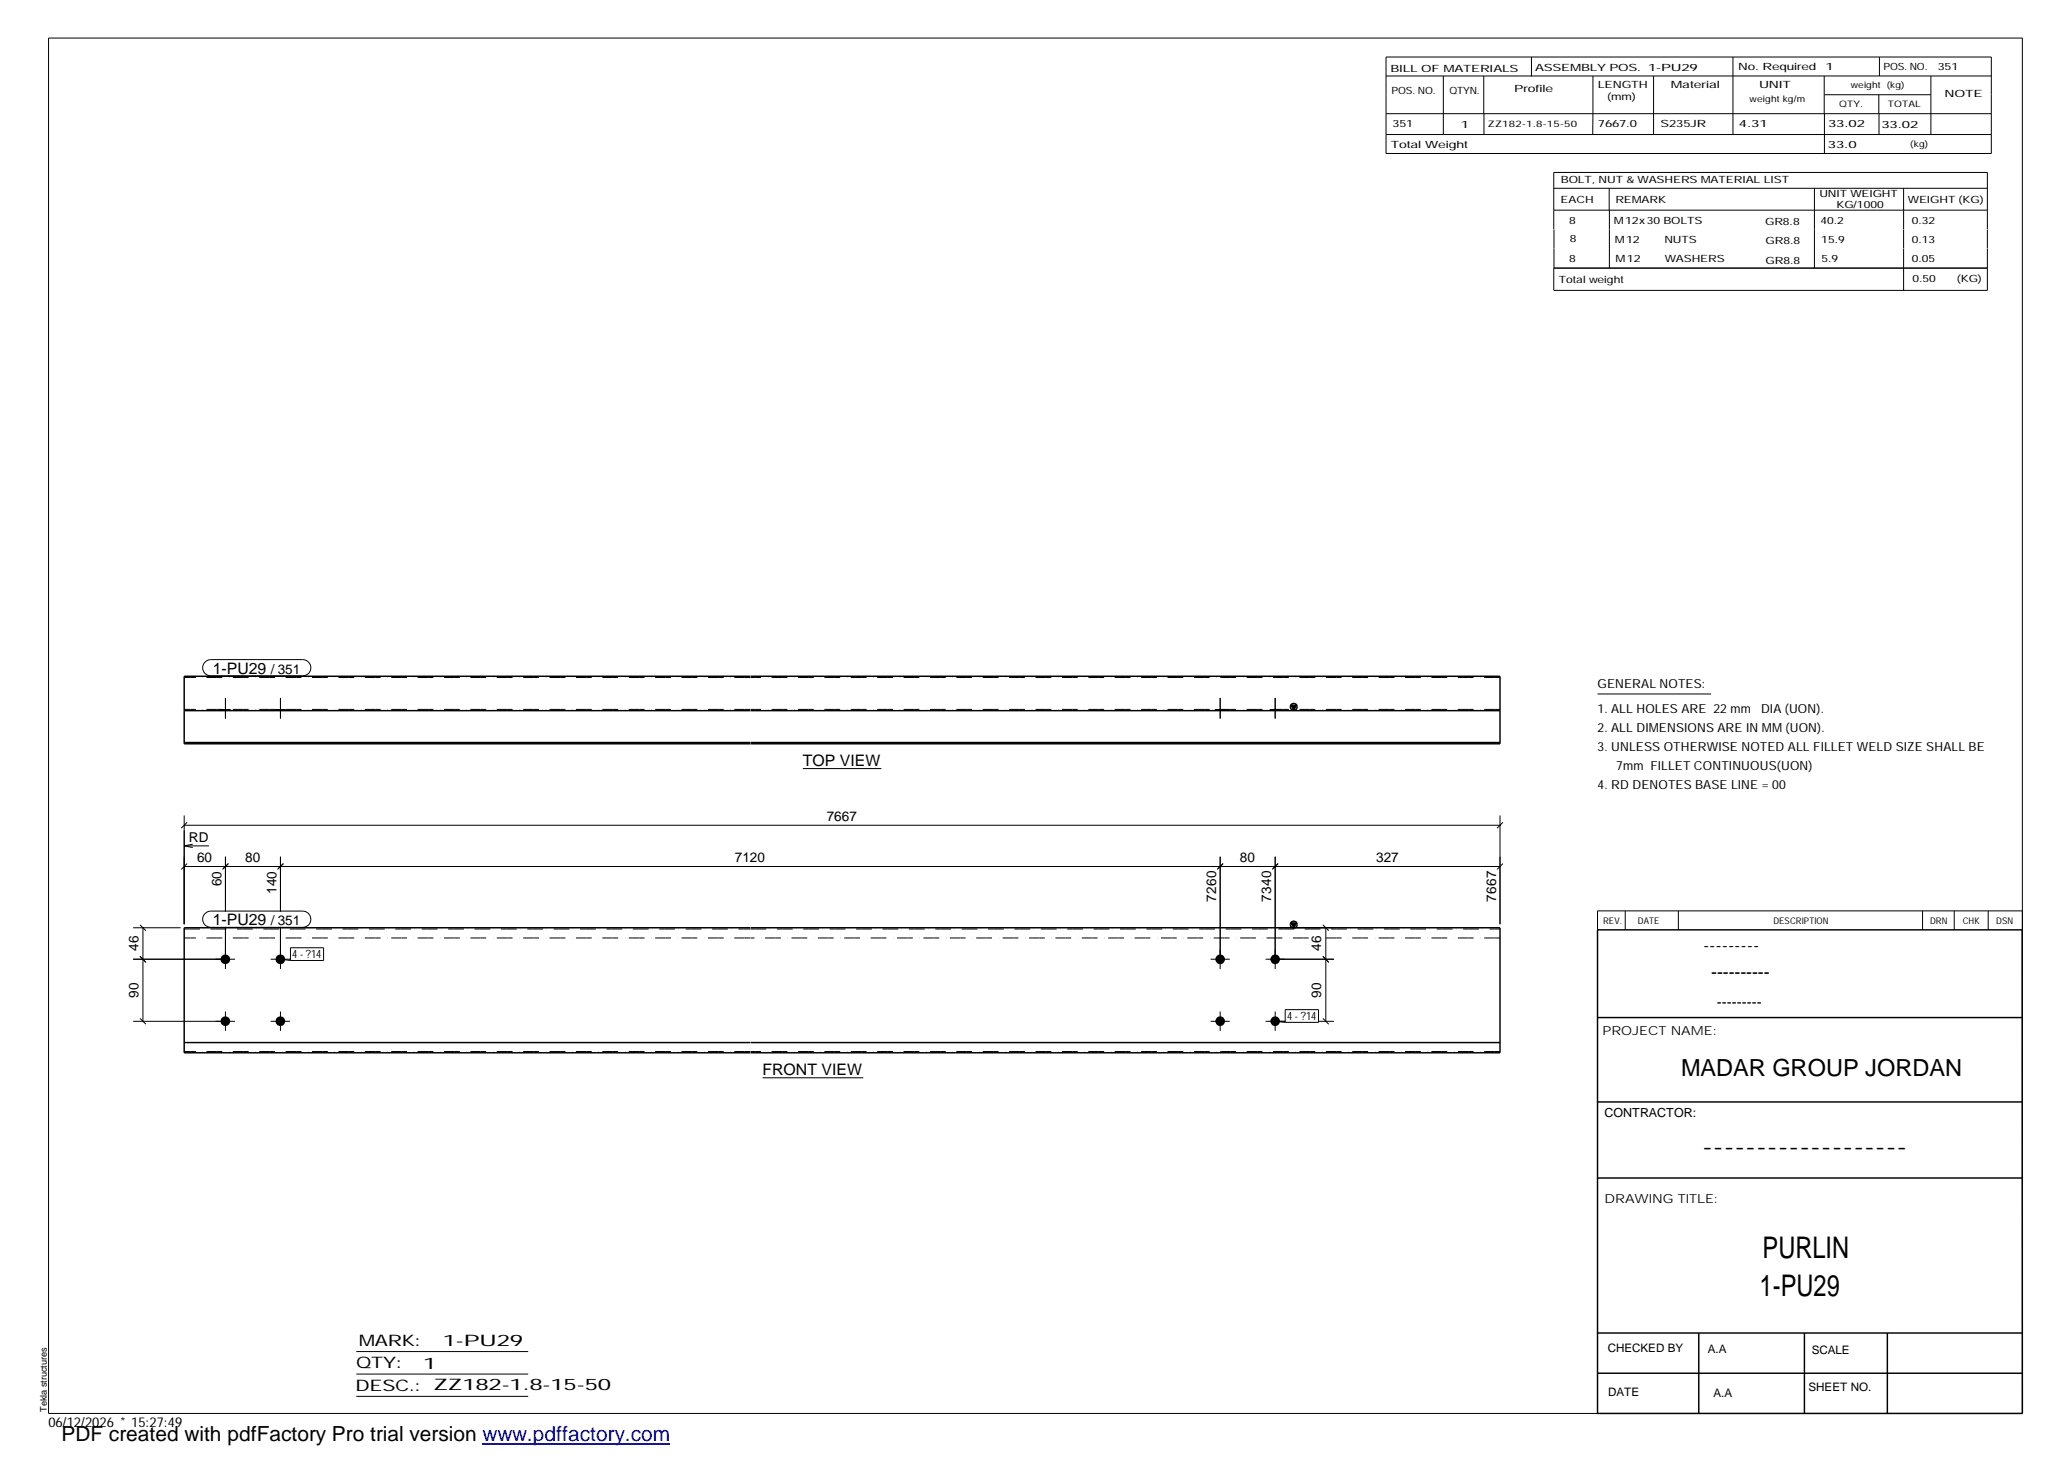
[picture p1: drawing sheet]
<svg xmlns="http://www.w3.org/2000/svg" width="420mm" height="297mm" viewBox="0 0 420 297" stroke-linecap="round" stroke-linejoin="round" font-family="sans-serif">
<g fill="#000">
<path d="M262.3 143.3h1.1l-.6 1zM262.3 187.5h1.1l-.6 1z"/>
<path d="M44.8 144.1h2v.3h-2z" fill-rule="evenodd"/>
<path d="M44.8 144.1h2v.3h-2z" fill-rule="evenodd"/>
<path d="M56 144.1h2v.3h-2z" fill-rule="evenodd"/>
<path d="M56 144.1h2v.3h-2z" fill-rule="evenodd"/>
<path d="M246.9 144.1h2v.3h-2z" fill-rule="evenodd"/>
<path d="M246.9 144.1h2v.3h-2z" fill-rule="evenodd"/>
<path d="M258.1 144.1h2v.3h-2z" fill-rule="evenodd"/>
<path d="M258.1 144.1h2v.3h-2z" fill-rule="evenodd"/>
<circle cx="45.8" cy="194.9" r=".98"/>
<circle cx="57" cy="194.9" r=".98"/>
<circle cx="247.9" cy="194.9" r=".97"/>
<circle cx="259.1" cy="194.9" r=".97"/>
<circle cx="45.8" cy="207.5" r=".98"/>
<circle cx="57" cy="207.5" r=".98"/>
<circle cx="247.9" cy="207.5" r=".97"/>
<circle cx="259.1" cy="207.5" r=".97"/>
</g>
<g fill="none" stroke="#000" stroke-width=".2">
<path d="M9.9 7.7h401v279.5h-401zM281.6 11.6h123v19.6h-123zM281.6 15.4h123M293.2 15.4v11.9M301.5 15.4v7.7M311.1 11.6v3.9M323.6 15.4v11.9M336 15.4v11.9M352.1 11.6v15.7M370.6 15.4v7.7M370.7 19.2h21.6M381.7 19.2v3.9"/>
<path d="M381.8 11.6v3.8M392.3 15.4v11.9M281.6 23.1h123M281.6 27.3h123M301.5 23.1v4.2M315.7 38.3h88.1M326.9 38.3v4.4M368.6 38.3v16.2M370.7 23.1v8.1M381.8 23.1v4.2M386.8 38.3v8.3M315.7 42.7h88.1"/>
<path d="M315.7 46.6v-11.6h88.1v11.6M315.7 46.6v7.9M327 42.7v11.8M386.8 46.6v3.9M386.8 50.6v8.4M403.8 46.6v3.9M403.8 50.6v8.4h-88.1M403.8 54.5h-88.1v4.5M41.7 134.5l.5-.4 .6-.1h18.7a1.65 1.65 0 0 1 1.7 1.7 1.65 1.65 0 0 1-1.7 1.6h-18.7a1.63 1.63 0 0 1-1.5-1 1.63 1.63 0 0 1 .4-1.8zM44.8 144.1v.3M45.8 141.8v4.2M46.8 144.1v.3"/>
<path d="M56 144.1v.3M57 141.8v4.2M58 144.1v.3M163.1 156.2h16M246.9 144.1v.3M247.9 141.8v4.2M248.9 144.1v.3M258.1 144.1v.3M259.1 141.8v4.2M260.1 144.1v.3M324.6 141h23M37.4 167.7h267.4"/>
<path d="M37.4 165.7v22.1M37.4 176.1h267.4M37.4 171.9l1.8 .3M37.4 171.9h5.1M38 167.1l-1.2 1.2M38 175.5l-1.2 1.1M39.2 171.5l-1.8 .4M45.3 176.5l1.1-1-1.2 1.1M45.8 174.1v11.1M56.5 176.5l1.1-1-1.2 1.1M57 174.1v11.1M247.4 176.5l1.1-1-1.2 1.1"/>
<path d="M247.9 174.1v22.8M258.6 176.5l1.1-1-1.2 1.1M259.1 174.1v22.8M304.8 165.7v22.1M305.4 167.1l-1.2 1.2M305.4 175.5l-1.2 1.1M27.1 194.9h20.7M27.1 188.5h9.6M28.4 194.3l1.2 1.2M28.4 187.9l1.2 1.2M29 188.5v19M41.7 185.6l.5-.4 .6-.1h18.7a1.65 1.65 0 0 1 1.7 1.7 1.65 1.65 0 0 1-1.7 1.6h-18.7a1.63 1.63 0 0 1-1.5-1 1.63 1.63 0 0 1 .4-1.8z"/>
<path d="M45.8 188.3v8.6M55 194.9h3.9M57 188.3v8.6M57 194.9l2 .2M59 192.6h6.7v2.5h-6.7zM246 194.9h3.9M257.1 194.9h13.9M259.8 188.5h11.2M268.8 194.3l1.2 1.2M268.8 187.9l1.2 1.2M269.4 188.5v19M330.2 185.1v3.8"/>
<path d="M341 185.1v3.8M390.6 185.1v3.8M397 185.1v3.8M403.9 185.1v3.8M410.9 185.1h-86.3v3.8M27.1 207.5h20.7M28.4 206.9l1.2 1.2M45.8 205.5v4M55 207.5h3.9M57 205.5v4M154.9 219h20.5M246 207.5h3.9"/>
<path d="M247.9 205.5v4M257.1 207.5h4.1M259.1 205.5v4M259.1 207.5l2 .2M261.1 205.1h6.8v2.6h-6.8zM267.8 207.5h3.2M268.8 206.9l1.2 1.2M72.4 274.6h34.9M72.4 279.2h34.9M72.4 283.7h34.9"/>
</g>
<g fill="none" stroke="#000" stroke-width=".3">
<path d="M152.4 137.4h-115v13.7h115M152.5 137.4h152.3v13.7h-152.3M37.4 150.9h115M37.4 144.4h115M152.5 150.9h152.3M152.5 144.4h152.3M262.3 143.3h1.1l-.6 1zM152.4 188.5h-115v25.4h115M152.5 188.5h152.3v25.4h-152.3M262.3 187.5h1.1l-.6 1zM324.6 188.9h86.2l.1 98.3h-86.3zM37.4 211.8h115"/>
<path d="M152.5 211.8h152.3M324.6 206.7h86.3M324.6 239.3h86.3M324.6 223.9h86.3M324.6 270.8h86.3M324.6 279h86.3M345.1 270.8v16.4M366.6 270.8v16.4M383.5 270.8v16.4"/>
<circle cx="262.9" cy="143.6" r=".7"/>
<circle cx="262.9" cy="187.9" r=".7"/>
</g>
<path d="M152.4 137.7h-115M304.8 137.7h-152.3M152.4 144.1h-115M304.8 144.1h-152.3M37.4 188.8h115M152.4 190.6h-115M152.5 188.8h152.3M265.9 190.6h-113.4M304.8 190.6h-36M152.4 213.6h-115M304.8 213.6h-152.3" fill="none" stroke="#000" stroke-width=".2" stroke-dasharray="1.1 0 2.1 .7 0 1.4" stroke-linecap="butt"/>
<path d="M98 293.3h38.2" fill="none" stroke="#00f" stroke-width=".3"/>
<g font-size="6.1">
<text x="358.1" y="255.5">PURLIN</text>
<text x="357.5" y="263.3">1-PU29</text>
</g>
<text font-size="4.8" x="341.5" y="218.6">MADAR GROUP JORDAN</text>
<text font-size="4.2" x="12.5" y="292.7">PDF created with pdfFactory Pro trial version www.pdffactory.com</text>
<g font-size="3.6">
<text x="346.1" y="193.2">---------</text>
<text x="347.7" y="198.6">----------</text>
<text x="345.8" y="234.2">-------------------</text>
</g>
<g font-size="3.2">
<text x="43.2" y="136.9">1-PU29</text>
<text x="163.1" y="155.6">TOP VIEW</text>
<text x="43.2" y="188">1-PU29</text>
<text x="154.9" y="218.5">FRONT VIEW</text>
<text x="72.9" y="273.5">MARK:</text>
<text x="90" y="273.5">1-PU29</text>
<text x="72.4" y="278">QTY:</text>
<text x="86" y="278.1">1</text>
<text x="72.2" y="282.6">DESC.:</text>
<text x="88.1" y="282.4">ZZ182-1.8-15-50</text>
</g>
<text font-size="3" x="348.8" y="204.5">---------</text>
<g font-size="2.8">
<text x="55" y="136.9">/ 351</text>
<text x="168" y="166.7">7667</text>
<text x="38.4" y="171">RD</text>
<text x="40" y="175.1">60</text>
<text x="49.8" y="175.1">80</text>
<text x="149.3" y="175.1">7120</text>
<text x="251.9" y="175.1">80</text>
<text x="279.6" y="175.1">327</text>
<text x="45" y="180.1" transform="rotate(-90 45 180.1)">60</text>
<text x="56.2" y="181.6" transform="rotate(-90 56.2 181.6)">140</text>
<text x="247.1" y="183.2" transform="rotate(-90 247.1 183.2)">7260</text>
<text x="258.3" y="183.2" transform="rotate(-90 258.3 183.2)">7340</text>
<text x="304" y="183.2" transform="rotate(-90 304 183.2)">7667</text>
<text x="55" y="188">/ 351</text>
<text x="28.1" y="193.2" transform="rotate(-90 28.1 193.2)">46</text>
<text x="268.4" y="193.2" transform="rotate(-90 268.4 193.2)">46</text>
<text x="28.1" y="202.8" transform="rotate(-90 28.1 202.8)">90</text>
<text x="268.4" y="202.8" transform="rotate(-90 268.4 202.8)">90</text>
<text x="9.8" y="290">06/12/2026 * 15:27:49</text>
</g>
<g font-size="2.5">
<text x="324.6" y="139.9">GENERAL NOTES:</text>
<text x="324.6" y="148.7">2. ALL DIMENSIONS ARE IN MM (UON).</text>
<text x="324.6" y="144.9">1. ALL HOLES ARE 22 mm</text>
<text x="357.8" y="144.9">DIA (UON).</text>
<text x="324.6" y="152.5">3. UNLESS OTHERWISE NOTED ALL FILLET WELD SIZE SHALL BE</text>
<text x="324.6" y="160.2">4. RD DENOTES BASE LINE = 00</text>
<text x="328.4" y="156.4">7mm FILLET CONTINUOUS(UON)</text>
<text x="325.6" y="210.3">PROJECT NAME:</text>
<text x="326" y="226.9">CONTRACTOR:</text>
<text x="326" y="244.4">DRAWING TITLE:</text>
</g>
<g font-size="2.4">
<text x="326.7" y="274.7">CHECKED BY</text>
<text x="347" y="275">A.A</text>
<text x="368.1" y="275.1">SCALE</text>
<text x="326.7" y="283.6">DATE</text>
<text x="348.1" y="283.9">A.A</text>
<text x="367.5" y="282.6">SHEET NO.</text>
</g>
<g font-size="2.3">
<text x="59.4" y="194.7">4 - ?14</text>
<text x="261.5" y="207.3">4 - ?14</text>
</g>
<g font-size="2">
<text x="282.5" y="14.6">BILL OF MATERIALS</text>
<text x="311.9" y="14.4">ASSEMBLY POS.</text>
<text x="324.6" y="17.9">LENGTH</text>
<text x="334.9" y="14.4">1-PU29</text>
<text x="339.5" y="17.9">Material</text>
<text x="353.1" y="14.2">No. Required</text>
<text x="357.4" y="17.9">UNIT</text>
<text x="370.9" y="14.2">1</text>
<text x="382.7" y="14.2">POS. NO.</text>
<text x="393.7" y="14.3">351</text>
<text x="282.7" y="19.1">POS. NO.</text>
<text x="294.5" y="19">QTYN.</text>
<text x="307.6" y="18.7">Profile</text>
<text x="326.5" y="20.4">(mm)</text>
<text x="395.1" y="19.6">NOTE</text>
<text x="282.9" y="25.8">351</text>
<text x="296.8" y="26">1</text>
<text x="324.7" y="25.9">7667.0</text>
<text x="337.4" y="25.9">S235JR</text>
<text x="353.3" y="25.9">4.31</text>
<text x="371.4" y="25.9">33.02</text>
<text x="382.3" y="25.9">33.02</text>
<text x="282.6" y="30.1">Total Weight</text>
<text x="371.4" y="30">33.0</text>
<text x="317.1" y="41.3">EACH</text>
<text x="317.1" y="37.2">BOLT, NUT &amp; WASHERS MATERIAL LIST</text>
<text x="328.2" y="41.3">REMARK</text>
<text x="369.7" y="40.1">UNIT WEIGHT</text>
<text x="387.6" y="41.2">WEIGHT (KG)</text>
<text x="318.8" y="45.4">8</text>
<text x="327.9" y="45.6">M12x30 BOLTS</text>
<text x="358.6" y="45.6">GR8.8</text>
<text x="369.9" y="45.5">40.2</text>
<text x="373.1" y="42.2">KG/1000</text>
<text x="388.4" y="45.5">0.32</text>
<text x="318.8" y="53.3">8</text>
<text x="318.9" y="49.2">8</text>
<text x="328.1" y="49.3">M12</text>
<text x="328.3" y="53.3">M12</text>
<text x="338.2" y="49.4">NUTS</text>
<text x="338.2" y="53.3">WASHERS</text>
<text x="358.7" y="49.6">GR8.8</text>
<text x="358.7" y="53.5">GR8.8</text>
<text x="370" y="49.3">15.9</text>
<text x="370.1" y="53.2">5.9</text>
<text x="388.4" y="49.4">0.13</text>
<text x="388.4" y="53.3">0.05</text>
<text x="316.7" y="57.5">Total weight</text>
<text x="388.6" y="57.3">0.50</text>
<text x="397.6" y="57.3">(KG)</text>
</g>
<g font-size="1.9">
<text x="325.7" y="187.8">REV.</text>
<text x="332.8" y="187.6">DATE</text>
<text x="360.3" y="187.7">DESCRIPTION</text>
<text x="392.1" y="187.6">DRN</text>
<text x="398.8" y="187.6">CHK</text>
<text x="405.6" y="187.7">DSN</text>
<text x="9.5" y="286.8" transform="rotate(-90 9.5 286.8)">Tekla structures</text>
</g>
<g font-size="1.8">
<text x="376" y="17.9">weight (kg)</text>
<text x="355.5" y="20.7">weight kg/m</text>
<text x="373.6" y="21.7">QTY.</text>
<text x="383.5" y="21.8">TOTAL</text>
<text x="302.3" y="25.9">ZZ182-1.8-15-50</text>
<text x="388.1" y="29.8">(kg)</text>
</g>
</svg>
